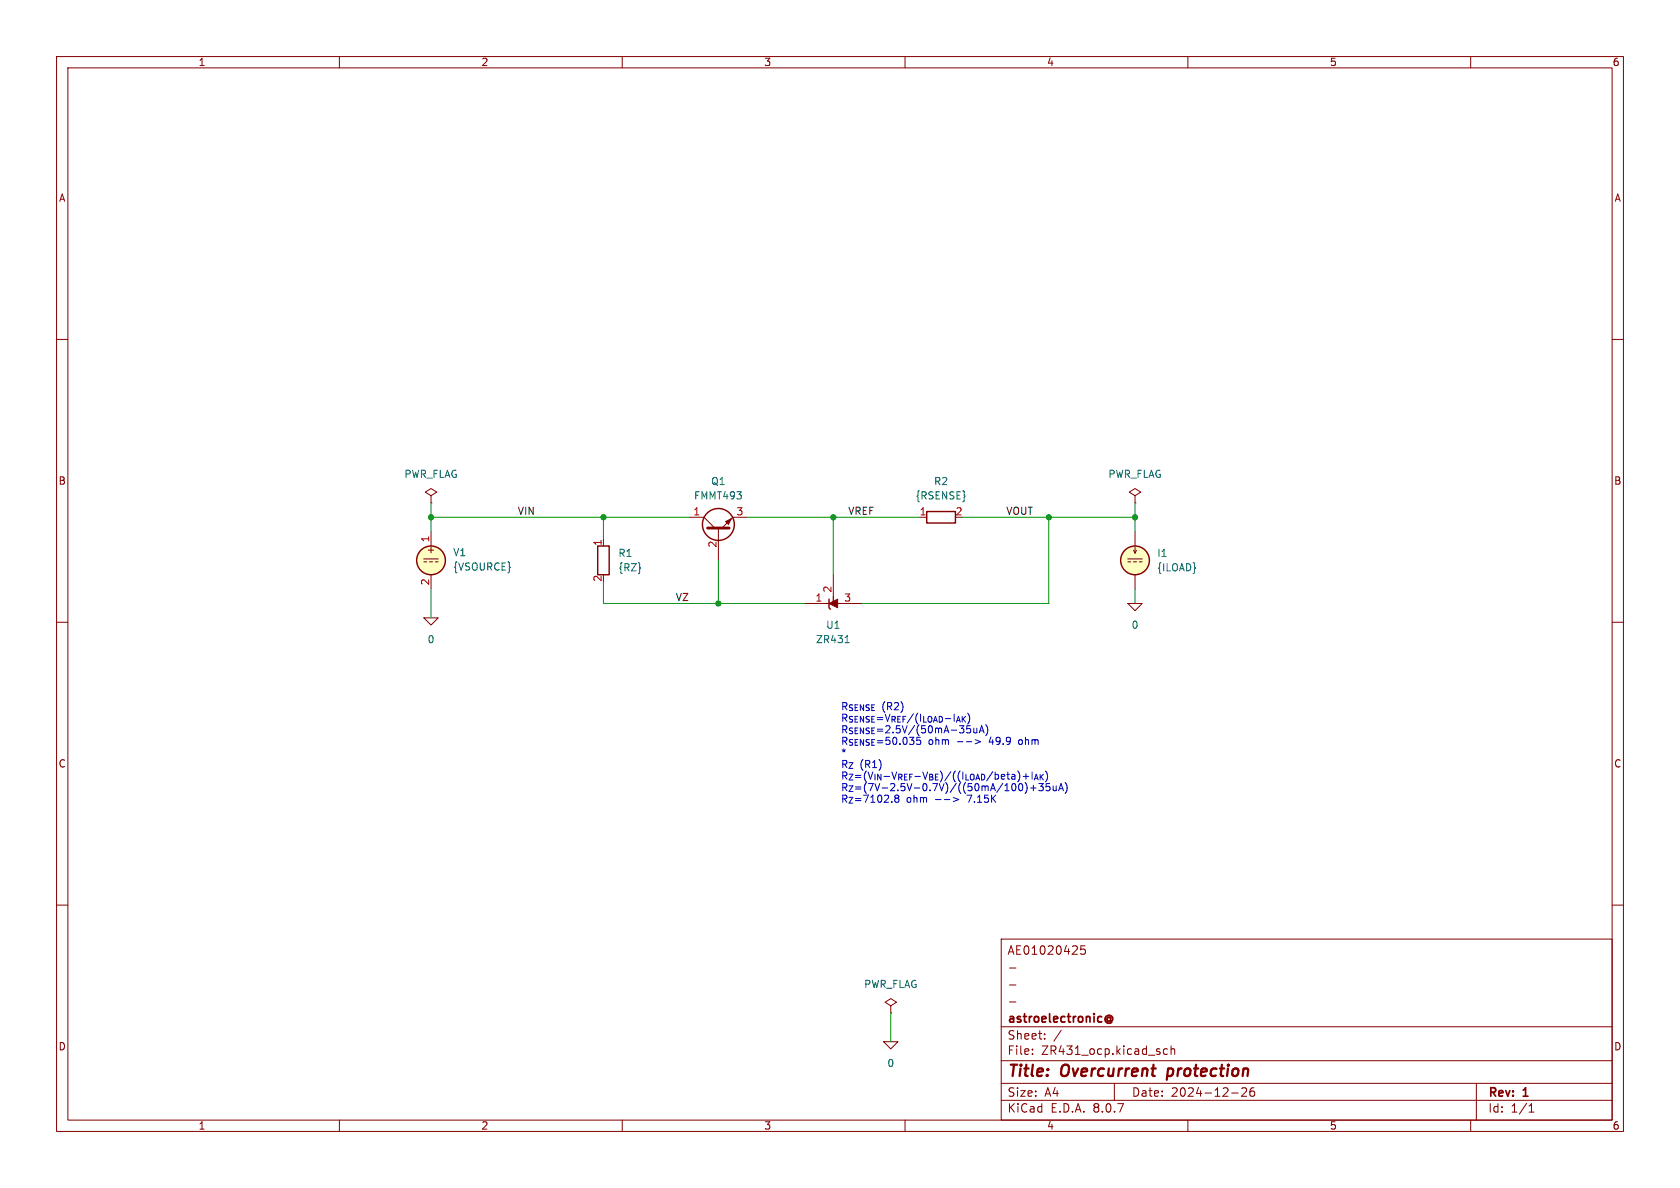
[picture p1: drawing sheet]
(kicad_sch
 (version 20231120)
 (generator "eeschema")
 (generator_version "8.0")
 (paper "A4")
 (title_block
  (title "Overcurrent protection")
  (date "2024-12-26")
  (rev "1")
  (company "astroelectronic@")
  (comment 1 "-")
  (comment 2 "-")
  (comment 3 "-")
  (comment 4 "AE01020425"))
 (lib_symbols
  (symbol "R_1"
   (pin_names
    (offset 0) hide) (exclude_from_sim no) (in_bom yes) (on_board yes)
   (property "Reference" "R" (at 2.032 0 90) (effects (font (size 1.27 1.27))))
   (property "Value" "R" (at 0 0 90) (effects (font (size 1.27 1.27))))
   (property "Footprint" "" (at -1.778 0 90) (effects (font (size 1.27 1.27)) (hide yes)))
   (property "Datasheet" "~" (at 0 0 0) (effects (font (size 1.27 1.27)) (hide yes)))
   (property "Description" "Resistor" (at 0 0 0) (effects (font (size 1.27 1.27)) (hide yes)))
   (symbol "R_1_0_1"
    (rectangle (start -1.016 -2.54) (end 1.016 2.54) (stroke (width 0.254) (type default)) (fill (type none))))
   (symbol "R_1_1_1"
    (pin passive line (at 0 3.81 270) (length 1.27) (name "~" (effects (font (size 1.27 1.27)))) (number "1" (effects (font (size 1.27 1.27)))))
    (pin passive line (at 0 -3.81 90) (length 1.27) (name "~" (effects (font (size 1.27 1.27)))) (number "2" (effects (font (size 1.27 1.27)))))))
  (symbol "ZR431:0"
   (power)
   (pin_names
    (offset 0)) (exclude_from_sim no) (in_bom yes) (on_board yes)
   (property "Reference" "#GND" (at 0 -2.54 0) (effects (font (size 1.27 1.27)) (hide yes)))
   (property "Value" "0" (at 0 -1.778 0) (effects (font (size 1.27 1.27))))
   (property "Footprint" "" (at 0 0 0) (effects (font (size 1.27 1.27)) (hide yes)))
   (property "Datasheet" "~" (at 0 0 0) (effects (font (size 1.27 1.27)) (hide yes)))
   (property "Description" "0V reference potential for simulation" (at 0 0 0) (effects (font (size 1.27 1.27)) (hide yes)))
   (symbol "0_0_1"
    (polyline (pts (xy -1.27 0) (xy 0 -1.27) (xy 1.27 0) (xy -1.27 0)) (stroke (width 0) (type default)) (fill (type none))))
   (symbol "0_1_1"
    (pin power_in line (at 0 0 0) (length 0) hide (name "0" (effects (font (size 1.016 1.016)))) (number "1" (effects (font (size 1.016 1.016)))))))
  (symbol "ZR431:IDC"
   (pin_numbers hide)
   (pin_names
    (offset 0.0254)) (exclude_from_sim no) (in_bom yes) (on_board yes)
   (property "Reference" "I" (at 2.54 2.54 0) (effects (font (size 1.27 1.27)) (justify left)))
   (property "Value" "1" (at 2.54 0 0) (effects (font (size 1.27 1.27)) (justify left)))
   (property "Footprint" "" (at 0 0 0) (effects (font (size 1.27 1.27)) (hide yes)))
   (property "Datasheet" "~" (at 0 0 0) (effects (font (size 1.27 1.27)) (hide yes)))
   (property "Description" "Current source, DC" (at 0 0 0) (effects (font (size 1.27 1.27)) (hide yes)))
   (property "Sim.Pins" "1=+ 2=-" (at 0 0 0) (effects (font (size 1.27 1.27)) (hide yes)))
   (property "Sim.Type" "DC" (at 0 0 0) (effects (font (size 1.27 1.27)) (hide yes)))
   (property "Sim.Device" "I" (at 0 0 0) (effects (font (size 1.27 1.27)) (justify left) (hide yes)))
   (property "Spice_Netlist_Enabled" "Y" (at 0 0 0) (effects (font (size 1.27 1.27)) (justify left) (hide yes)))
   (symbol "IDC_0_0"
    (polyline (pts (xy -1.27 0.254) (xy 1.27 0.254)) (stroke (width 0) (type default)) (fill (type none)))
    (polyline (pts (xy -0.762 -0.254) (xy -1.27 -0.254)) (stroke (width 0) (type default)) (fill (type none)))
    (polyline (pts (xy 0.254 -0.254) (xy -0.254 -0.254)) (stroke (width 0) (type default)) (fill (type none)))
    (polyline (pts (xy 1.27 -0.254) (xy 0.762 -0.254)) (stroke (width 0) (type default)) (fill (type none))))
   (symbol "IDC_0_1"
    (polyline (pts (xy 0 1.27) (xy 0 2.286)) (stroke (width 0) (type default)) (fill (type none)))
    (polyline (pts (xy -0.254 1.778) (xy 0 1.27) (xy 0.254 1.778)) (stroke (width 0) (type default)) (fill (type none)))
    (circle (center 0 0) (radius 2.54) (stroke (width 0.254) (type default)) (fill (type background))))
   (symbol "IDC_1_1"
    (pin passive line (at 0 5.08 270) (length 2.54) (name "~" (effects (font (size 1.27 1.27)))) (number "1" (effects (font (size 1.27 1.27)))))
    (pin passive line (at 0 -5.08 90) (length 2.54) (name "~" (effects (font (size 1.27 1.27)))) (number "2" (effects (font (size 1.27 1.27)))))))
  (symbol "ZR431:PWR_FLAG"
   (power)
   (pin_numbers hide)
   (pin_names
    (offset 0) hide) (exclude_from_sim no) (in_bom yes) (on_board yes)
   (property "Reference" "#FLG" (at 0 1.905 0) (effects (font (size 1.27 1.27)) (hide yes)))
   (property "Value" "PWR_FLAG" (at 0 3.81 0) (effects (font (size 1.27 1.27))))
   (property "Footprint" "" (at 0 0 0) (effects (font (size 1.27 1.27)) (hide yes)))
   (property "Datasheet" "~" (at 0 0 0) (effects (font (size 1.27 1.27)) (hide yes)))
   (property "Description" "Special symbol for telling ERC where power comes from" (at 0 0 0) (effects (font (size 1.27 1.27)) (hide yes)))
   (symbol "PWR_FLAG_0_0"
    (pin power_out line (at 0 0 90) (length 0) (name "pwr" (effects (font (size 1.27 1.27)))) (number "1" (effects (font (size 1.27 1.27))))))
   (symbol "PWR_FLAG_0_1"
    (polyline (pts (xy 0 0) (xy 0 1.27) (xy -1.016 1.905) (xy 0 2.54) (xy 1.016 1.905) (xy 0 1.27)) (stroke (width 0) (type default)) (fill (type none)))))
  (symbol "ZR431:Q_NPN_CBE"
   (pin_names
    (offset 0) hide) (exclude_from_sim no) (in_bom yes) (on_board yes)
   (property "Reference" "Q" (at 5.08 1.27 0) (effects (font (size 1.27 1.27)) (justify left)))
   (property "Value" "Q_NPN_CBE" (at 5.08 -1.27 0) (effects (font (size 1.27 1.27)) (justify left)))
   (property "Footprint" "" (at 5.08 2.54 0) (effects (font (size 1.27 1.27)) (hide yes)))
   (property "Datasheet" "~" (at 0 0 0) (effects (font (size 1.27 1.27)) (hide yes)))
   (property "Description" "NPN transistor, collector/base/emitter" (at 0 0 0) (effects (font (size 1.27 1.27)) (hide yes)))
   (symbol "Q_NPN_CBE_0_1"
    (polyline (pts (xy 0.635 0.635) (xy 2.54 2.54)) (stroke (width 0) (type default)) (fill (type none)))
    (polyline (pts (xy 0.635 -0.635) (xy 2.54 -2.54) (xy 2.54 -2.54)) (stroke (width 0) (type default)) (fill (type none)))
    (polyline (pts (xy 0.635 1.905) (xy 0.635 -1.905) (xy 0.635 -1.905)) (stroke (width 0.508) (type default)) (fill (type none)))
    (polyline (pts (xy 1.27 -1.778) (xy 1.778 -1.27) (xy 2.286 -2.286) (xy 1.27 -1.778) (xy 1.27 -1.778)) (stroke (width 0) (type default)) (fill (type outline)))
    (circle (center 1.27 0) (radius 2.8194) (stroke (width 0.254) (type default)) (fill (type none))))
   (symbol "Q_NPN_CBE_1_1"
    (pin passive line (at 2.54 5.08 270) (length 2.54) (name "C" (effects (font (size 1.27 1.27)))) (number "1" (effects (font (size 1.27 1.27)))))
    (pin input line (at -5.08 0 0) (length 5.715) (name "B" (effects (font (size 1.27 1.27)))) (number "2" (effects (font (size 1.27 1.27)))))
    (pin passive line (at 2.54 -5.08 90) (length 2.54) (name "E" (effects (font (size 1.27 1.27)))) (number "3" (effects (font (size 1.27 1.27)))))))
  (symbol "ZR431:R"
   (pin_names
    (offset 0) hide) (exclude_from_sim no) (in_bom yes) (on_board yes)
   (property "Reference" "R" (at 2.032 0 90) (effects (font (size 1.27 1.27))))
   (property "Value" "R" (at 0 0 90) (effects (font (size 1.27 1.27))))
   (property "Footprint" "" (at -1.778 0 90) (effects (font (size 1.27 1.27)) (hide yes)))
   (property "Datasheet" "~" (at 0 0 0) (effects (font (size 1.27 1.27)) (hide yes)))
   (property "Description" "Resistor" (at 0 0 0) (effects (font (size 1.27 1.27)) (hide yes)))
   (symbol "R_0_1"
    (rectangle (start -1.016 -2.54) (end 1.016 2.54) (stroke (width 0.254) (type default)) (fill (type none))))
   (symbol "R_1_1"
    (pin passive line (at 0 3.81 270) (length 1.27) (name "~" (effects (font (size 1.27 1.27)))) (number "1" (effects (font (size 1.27 1.27)))))
    (pin passive line (at 0 -3.81 90) (length 1.27) (name "~" (effects (font (size 1.27 1.27)))) (number "2" (effects (font (size 1.27 1.27)))))))
  (symbol "ZR431:VDC"
   (pin_names
    (offset 0.0254) hide) (exclude_from_sim no) (in_bom yes) (on_board yes)
   (property "Reference" "V" (at 2.54 2.54 0) (effects (font (size 1.27 1.27)) (justify left)))
   (property "Value" "1" (at 2.54 0 0) (effects (font (size 1.27 1.27)) (justify left)))
   (property "Footprint" "" (at 0 0 0) (effects (font (size 1.27 1.27)) (hide yes)))
   (property "Datasheet" "~" (at 0 0 0) (effects (font (size 1.27 1.27)) (hide yes)))
   (property "Description" "Voltage source, DC" (at 0 0 0) (effects (font (size 1.27 1.27)) (hide yes)))
   (property "Sim.Pins" "1=+ 2=-" (at 0 0 0) (effects (font (size 1.27 1.27)) (hide yes)))
   (property "Sim.Type" "DC" (at 0 0 0) (effects (font (size 1.27 1.27)) (hide yes)))
   (property "Sim.Device" "V" (at 0 0 0) (effects (font (size 1.27 1.27)) (justify left) (hide yes)))
   (property "Spice_Netlist_Enabled" "Y" (at 0 0 0) (effects (font (size 1.27 1.27)) (justify left) (hide yes)))
   (symbol "VDC_0_0"
    (polyline (pts (xy -1.27 0.254) (xy 1.27 0.254)) (stroke (width 0) (type default)) (fill (type none)))
    (polyline (pts (xy -0.762 -0.254) (xy -1.27 -0.254)) (stroke (width 0) (type default)) (fill (type none)))
    (polyline (pts (xy 0.254 -0.254) (xy -0.254 -0.254)) (stroke (width 0) (type default)) (fill (type none)))
    (polyline (pts (xy 1.27 -0.254) (xy 0.762 -0.254)) (stroke (width 0) (type default)) (fill (type none)))
    (text "+" (at 0 1.905 0) (effects (font (size 1.27 1.27)))))
   (symbol "VDC_0_1"
    (circle (center 0 0) (radius 2.54) (stroke (width 0.254) (type default)) (fill (type background))))
   (symbol "VDC_1_1"
    (pin passive line (at 0 5.08 270) (length 2.54) (name "~" (effects (font (size 1.27 1.27)))) (number "1" (effects (font (size 1.27 1.27)))))
    (pin passive line (at 0 -5.08 90) (length 2.54) (name "~" (effects (font (size 1.27 1.27)))) (number "2" (effects (font (size 1.27 1.27)))))))
  (symbol "ZR431:ZR431"
   (pin_names hide) (exclude_from_sim no) (in_bom yes) (on_board yes)
   (property "Reference" "U" (at 0 -2.54 0) (effects (font (size 1.27 1.27))))
   (property "Value" "ZR431" (at 0 -4.445 0) (effects (font (size 1.27 1.27))))
   (property "Footprint" "" (at 0 -6.35 0) (effects (font (size 1.27 1.27)
    (italic yes)) (hide yes)))
   (property "Datasheet" "https://www.diodes.com/assets/Datasheets/ZR431.pdf" (at 0 -6.35 0) (effects (font (size 1.27 1.27)
    (italic yes)) (hide yes)))
   (property "Description" "Shunt Regulator, SOT-23, SOT-223" (at 0 0 0) (effects (font (size 1.27 1.27)) (hide yes)))
   (symbol "ZR431_0_1"
    (polyline (pts (xy -1.27 0) (xy 0 0) (xy 1.27 0)) (stroke (width 0) (type default)) (fill (type none)))
    (polyline (pts (xy -0.762 0.762) (xy 0.762 0) (xy -0.762 -0.762)) (stroke (width 0) (type default)) (fill (type outline)))
    (polyline (pts (xy 0.508 -1.016) (xy 0.762 -0.762) (xy 0.762 0.762) (xy 0.762 0.762)) (stroke (width 0.254) (type default)) (fill (type none))))
   (symbol "ZR431_1_1"
    (polyline (pts (xy 0 1.27) (xy 0 0)) (stroke (width 0) (type default)) (fill (type none)))
    (pin passive line (at 5.08 0 180) (length 5.08) (name "K" (effects (font (size 1.27 1.27)))) (number "1" (effects (font (size 1.27 1.27)))))
    (pin passive line (at 0 5.08 270) (length 5.08) (name "REF" (effects (font (size 1.27 1.27)))) (number "2" (effects (font (size 1.27 1.27)))))
    (pin passive line (at -5.08 0 0) (length 5.08) (name "A" (effects (font (size 1.27 1.27)))) (number "3" (effects (font (size 1.27 1.27))))))))
 (junction
  (at 127 106.68)
  (diameter 0)
  (color 0 0 0 0))
 (junction
  (at 106.68 91.44)
  (diameter 0)
  (color 0 0 0 0))
 (junction
  (at 76.2 91.44)
  (diameter 0)
  (color 0 0 0 0))
 (junction
  (at 185.42 91.44)
  (diameter 0)
  (color 0 0 0 0))
 (junction
  (at 200.66 91.44)
  (diameter 0)
  (color 0 0 0 0))
 (junction
  (at 147.32 91.44)
  (diameter 0)
  (color 0 0 0 0))
 (wire
  (pts (xy 106.68 106.68) (xy 127 106.68))
  (stroke (width 0) (type default)))
 (wire
  (pts (xy 152.4 106.68) (xy 185.42 106.68))
  (stroke (width 0) (type default)))
 (wire
  (pts (xy 185.42 91.44) (xy 200.66 91.44))
  (stroke (width 0) (type default)))
 (wire
  (pts (xy 76.2 91.44) (xy 106.68 91.44))
  (stroke (width 0) (type default)))
 (wire
  (pts (xy 170.18 91.44) (xy 185.42 91.44))
  (stroke (width 0) (type default)))
 (wire
  (pts (xy 157.48 179.07) (xy 157.48 184.15))
  (stroke (width 0) (type default)))
 (wire
  (pts (xy 147.32 91.44) (xy 147.32 101.6))
  (stroke (width 0) (type default)))
 (wire
  (pts (xy 76.2 104.14) (xy 76.2 109.22))
  (stroke (width 0) (type default)))
 (wire
  (pts (xy 106.68 91.44) (xy 106.68 95.25))
  (stroke (width 0) (type default)))
 (wire
  (pts (xy 106.68 91.44) (xy 121.92 91.44))
  (stroke (width 0) (type default)))
 (wire
  (pts (xy 200.66 91.44) (xy 200.66 93.98))
  (stroke (width 0) (type default)))
 (wire
  (pts (xy 76.2 93.98) (xy 76.2 91.44))
  (stroke (width 0) (type default)))
 (wire
  (pts (xy 127 106.68) (xy 127 99.06))
  (stroke (width 0) (type default)))
 (wire
  (pts (xy 132.08 91.44) (xy 147.32 91.44))
  (stroke (width 0) (type default)))
 (wire
  (pts (xy 127 106.68) (xy 142.24 106.68))
  (stroke (width 0) (type default)))
 (wire
  (pts (xy 106.68 102.87) (xy 106.68 106.68))
  (stroke (width 0) (type default)))
 (wire
  (pts (xy 200.66 88.9) (xy 200.66 91.44))
  (stroke (width 0) (type default)))
 (wire
  (pts (xy 147.32 91.44) (xy 162.56 91.44))
  (stroke (width 0) (type default)))
 (wire
  (pts (xy 185.42 106.68) (xy 185.42 91.44))
  (stroke (width 0) (type default)))
 (wire
  (pts (xy 76.2 88.9) (xy 76.2 91.44))
  (stroke (width 0) (type default)))
 (wire
  (pts (xy 200.66 104.14) (xy 200.66 106.68))
  (stroke (width 0) (type default)))
 (text "R_{SENSE} (R2)\nR_{SENSE}=V_{REF}/(I_{LOAD}-I_{AK})\nR_{SENSE}=2.5V/(50mA-35uA)\nR_{SENSE}=50.035 ohm --> 49.9 ohm\n*\nR_{Z} (R1)\nR_{Z}=(V_{IN}-V_{REF}-V_{BE})/((I_{LOAD}/beta)+I_{AK})\nR_{Z}=(7V-2.5V-0.7V)/((50mA/100)+35uA)\nR_{Z}=7102.8 ohm --> 7.15K"
  (exclude_from_sim no)
  (at 148.59 142.24 0)
  (effects (font (size 1.27 1.27)) (justify left bottom)))
 (label "VOUT"
  (at 177.8 91.44 0)
  (fields_autoplaced yes)
  (effects (font (size 1.27 1.27)) (justify left bottom)))
 (label "VIN"
  (at 91.44 91.44 0)
  (fields_autoplaced yes)
  (effects (font (size 1.27 1.27)) (justify left bottom)))
 (label "VZ"
  (at 119.38 106.68 0)
  (fields_autoplaced yes)
  (effects (font (size 1.27 1.27)) (justify left bottom)))
 (label "VREF"
  (at 149.86 91.44 0)
  (fields_autoplaced yes)
  (effects (font (size 1.27 1.27)) (justify left bottom)))
 (symbol
  (lib_id "ZR431:Q_NPN_CBE")
  (at 127 93.98 90)
  (unit 1)
  (exclude_from_sim no)
  (in_bom yes)
  (on_board yes)
  (dnp no)
  (fields_autoplaced yes)
  (property "Reference" "Q1" (at 127 85.09 90) (effects (font (size 1.27 1.27))))
  (property "Value" "FMMT493" (at 127 87.63 90) (effects (font (size 1.27 1.27))))
  (property "Footprint" "" (at 124.46 88.9 0) (effects (font (size 1.27 1.27)) (hide yes)))
  (property "Datasheet" "~" (at 127 93.98 0) (effects (font (size 1.27 1.27)) (hide yes)))
  (property "Description" "" (at 127 93.98 0) (effects (font (size 1.27 1.27)) (hide yes)))
  (property "Sim.Device" "NPN" (at 127 93.98 0) (effects (font (size 1.27 1.27)) (hide yes)))
  (property "Sim.Pins" "1=C 2=B 3=E" (at 0 0 0) (effects (font (size 1.27 1.27)) (hide yes)))
  (property "Sim.Library" "C:\\AE\\ZR431\\_models\\FMMT493.spice.txt" (at 127 93.98 0) (effects (font (size 1.27 1.27)) (hide yes)))
  (property "Sim.Name" "FMMT493" (at 127 93.98 0) (effects (font (size 1.27 1.27)) (hide yes)))
  (property "Sim.Type" "GUMMELPOON" (at 127 93.98 0) (effects (font (size 1.27 1.27)) (hide yes)))
  (pin "1")
  (pin "2")
  (pin "3"))
 (symbol
  (lib_name "ZR431:IDC")
  (lib_id "ZR431:IDC")
  (at 200.66 99.06 0)
  (unit 1)
  (exclude_from_sim no)
  (in_bom yes)
  (on_board yes)
  (dnp no)
  (fields_autoplaced yes)
  (property "Reference" "I1" (at 204.47 97.7899 0) (effects (font (size 1.27 1.27)) (justify left)))
  (property "Value" "{ILOAD}" (at 204.47 100.3299 0) (effects (font (size 1.27 1.27)) (justify left)))
  (property "Footprint" "" (at 200.66 99.06 0) (effects (font (size 1.27 1.27)) (hide yes)))
  (property "Datasheet" "~" (at 200.66 99.06 0) (effects (font (size 1.27 1.27)) (hide yes)))
  (property "Description" "" (at 200.66 99.06 0) (effects (font (size 1.27 1.27)) (hide yes)))
  (property "Sim.Device" "SPICE" (at 200.66 99.06 0) (effects (font (size 1.27 1.27)) (justify left) (hide yes)))
  (property "Sim.Params" "type=\"I\" model=\"{ILOAD}\" lib=\"\"" (at 0 0 0) (effects (font (size 1.27 1.27)) (hide yes)))
  (property "Sim.Pins" "1=1 2=2" (at 0 0 0) (effects (font (size 1.27 1.27)) (hide yes)))
  (pin "1")
  (pin "2"))
 (symbol
  (lib_id "ZR431:0")
  (at 76.2 109.22 0)
  (unit 1)
  (exclude_from_sim no)
  (in_bom yes)
  (on_board yes)
  (dnp no)
  (fields_autoplaced yes)
  (property "Reference" "#GND01" (at 76.2 111.76 0) (effects (font (size 1.27 1.27)) (hide yes)))
  (property "Value" "0" (at 76.2 113.03 0) (effects (font (size 1.27 1.27))))
  (property "Footprint" "" (at 76.2 109.22 0) (effects (font (size 1.27 1.27)) (hide yes)))
  (property "Datasheet" "~" (at 76.2 109.22 0) (effects (font (size 1.27 1.27)) (hide yes)))
  (property "Description" "" (at 76.2 109.22 0) (effects (font (size 1.27 1.27)) (hide yes)))
  (pin "1"))
 (symbol
  (lib_id "ZR431:0")
  (at 157.48 184.15 0)
  (unit 1)
  (exclude_from_sim no)
  (in_bom yes)
  (on_board yes)
  (dnp no)
  (fields_autoplaced yes)
  (property "Reference" "#GND02" (at 157.48 186.69 0) (effects (font (size 1.27 1.27)) (hide yes)))
  (property "Value" "0" (at 157.48 187.96 0) (effects (font (size 1.27 1.27))))
  (property "Footprint" "" (at 157.48 184.15 0) (effects (font (size 1.27 1.27)) (hide yes)))
  (property "Datasheet" "~" (at 157.48 184.15 0) (effects (font (size 1.27 1.27)) (hide yes)))
  (property "Description" "" (at 157.48 184.15 0) (effects (font (size 1.27 1.27)) (hide yes)))
  (pin "1"))
 (symbol
  (lib_id "ZR431:PWR_FLAG")
  (at 200.66 88.9 0)
  (unit 1)
  (exclude_from_sim no)
  (in_bom yes)
  (on_board yes)
  (dnp no)
  (fields_autoplaced yes)
  (property "Reference" "#FLG03" (at 200.66 86.995 0) (effects (font (size 1.27 1.27)) (hide yes)))
  (property "Value" "PWR_FLAG" (at 200.66 83.82 0) (effects (font (size 1.27 1.27))))
  (property "Footprint" "" (at 200.66 88.9 0) (effects (font (size 1.27 1.27)) (hide yes)))
  (property "Datasheet" "~" (at 200.66 88.9 0) (effects (font (size 1.27 1.27)) (hide yes)))
  (property "Description" "" (at 200.66 88.9 0) (effects (font (size 1.27 1.27)) (hide yes)))
  (pin "1"))
 (symbol
  (lib_id "ZR431:PWR_FLAG")
  (at 157.48 179.07 0)
  (unit 1)
  (exclude_from_sim no)
  (in_bom yes)
  (on_board yes)
  (dnp no)
  (fields_autoplaced yes)
  (property "Reference" "#FLG02" (at 157.48 177.165 0) (effects (font (size 1.27 1.27)) (hide yes)))
  (property "Value" "PWR_FLAG" (at 157.48 173.99 0) (effects (font (size 1.27 1.27))))
  (property "Footprint" "" (at 157.48 179.07 0) (effects (font (size 1.27 1.27)) (hide yes)))
  (property "Datasheet" "~" (at 157.48 179.07 0) (effects (font (size 1.27 1.27)) (hide yes)))
  (property "Description" "" (at 157.48 179.07 0) (effects (font (size 1.27 1.27)) (hide yes)))
  (pin "1"))
 (symbol
  (lib_id "ZR431:ZR431")
  (at 147.32 106.68 0)
  (mirror y)
  (unit 1)
  (exclude_from_sim no)
  (in_bom yes)
  (on_board yes)
  (dnp no)
  (fields_autoplaced yes)
  (property "Reference" "U1" (at 147.32 110.49 0) (effects (font (size 1.27 1.27))))
  (property "Value" "ZR431" (at 147.32 113.03 0) (effects (font (size 1.27 1.27))))
  (property "Footprint" "" (at 147.32 113.03 0) (effects (font (size 1.27 1.27)
    (italic yes)) (hide yes)))
  (property "Datasheet" "https://www.diodes.com/assets/Datasheets/ZR431.pdf" (at 147.32 113.03 0) (effects (font (size 1.27 1.27)
    (italic yes)) (hide yes)))
  (property "Description" "" (at 147.32 106.68 0) (effects (font (size 1.27 1.27)) (hide yes)))
  (property "Sim.Device" "SUBCKT" (at 147.32 106.68 0) (effects (font (size 1.27 1.27)) (hide yes)))
  (property "Sim.Pins" "1=1 2=2 3=3" (at 0 0 0) (effects (font (size 1.27 1.27)) (hide yes)))
  (property "Sim.Library" "C:\\AE\\ZR431\\_models\\ZR431.spice.txt" (at 147.32 106.68 0) (effects (font (size 1.27 1.27)) (hide yes)))
  (property "Sim.Name" "ZR431" (at 147.32 106.68 0) (effects (font (size 1.27 1.27)) (hide yes)))
  (pin "1")
  (pin "2")
  (pin "3"))
 (symbol
  (lib_name "R_1")
  (lib_id "ZR431:R_1")
  (at 106.68 99.06 0)
  (unit 1)
  (exclude_from_sim no)
  (in_bom yes)
  (on_board yes)
  (dnp no)
  (fields_autoplaced yes)
  (property "Reference" "R1" (at 109.22 97.7899 0) (effects (font (size 1.27 1.27)) (justify left)))
  (property "Value" "{RZ}" (at 109.22 100.3299 0) (effects (font (size 1.27 1.27)) (justify left)))
  (property "Footprint" "" (at 104.902 99.06 90) (effects (font (size 1.27 1.27)) (hide yes)))
  (property "Datasheet" "~" (at 106.68 99.06 0) (effects (font (size 1.27 1.27)) (hide yes)))
  (property "Description" "" (at 106.68 99.06 0) (effects (font (size 1.27 1.27)) (hide yes)))
  (pin "1")
  (pin "2"))
 (symbol
  (lib_id "ZR431:R")
  (at 166.37 91.44 90)
  (unit 1)
  (exclude_from_sim no)
  (in_bom yes)
  (on_board yes)
  (dnp no)
  (fields_autoplaced yes)
  (property "Reference" "R2" (at 166.37 85.09 90) (effects (font (size 1.27 1.27))))
  (property "Value" "{RSENSE}" (at 166.37 87.63 90) (effects (font (size 1.27 1.27))))
  (property "Footprint" "" (at 166.37 93.218 90) (effects (font (size 1.27 1.27)) (hide yes)))
  (property "Datasheet" "~" (at 166.37 91.44 0) (effects (font (size 1.27 1.27)) (hide yes)))
  (property "Description" "" (at 166.37 91.44 0) (effects (font (size 1.27 1.27)) (hide yes)))
  (pin "1")
  (pin "2"))
 (symbol
  (lib_id "ZR431:PWR_FLAG")
  (at 76.2 88.9 0)
  (unit 1)
  (exclude_from_sim no)
  (in_bom yes)
  (on_board yes)
  (dnp no)
  (fields_autoplaced yes)
  (property "Reference" "#FLG01" (at 76.2 86.995 0) (effects (font (size 1.27 1.27)) (hide yes)))
  (property "Value" "PWR_FLAG" (at 76.2 83.82 0) (effects (font (size 1.27 1.27))))
  (property "Footprint" "" (at 76.2 88.9 0) (effects (font (size 1.27 1.27)) (hide yes)))
  (property "Datasheet" "~" (at 76.2 88.9 0) (effects (font (size 1.27 1.27)) (hide yes)))
  (property "Description" "" (at 76.2 88.9 0) (effects (font (size 1.27 1.27)) (hide yes)))
  (pin "1"))
 (symbol
  (lib_name "ZR431:VDC")
  (lib_id "ZR431:VDC")
  (at 76.2 99.06 0)
  (unit 1)
  (exclude_from_sim no)
  (in_bom yes)
  (on_board yes)
  (dnp no)
  (fields_autoplaced yes)
  (property "Reference" "V1" (at 80.01 97.6601 0) (effects (font (size 1.27 1.27)) (justify left)))
  (property "Value" "{VSOURCE}" (at 80.01 100.2001 0) (effects (font (size 1.27 1.27)) (justify left)))
  (property "Footprint" "" (at 76.2 99.06 0) (effects (font (size 1.27 1.27)) (hide yes)))
  (property "Datasheet" "~" (at 76.2 99.06 0) (effects (font (size 1.27 1.27)) (hide yes)))
  (property "Description" "" (at 76.2 99.06 0) (effects (font (size 1.27 1.27)) (hide yes)))
  (property "Sim.Device" "SPICE" (at 76.2 99.06 0) (effects (font (size 1.27 1.27)) (justify left) (hide yes)))
  (property "Sim.Params" "type=\"V\" model=\"{VSOURCE}\" lib=\"\"" (at 0 0 0) (effects (font (size 1.27 1.27)) (hide yes)))
  (property "Sim.Pins" "1=1 2=2" (at 0 0 0) (effects (font (size 1.27 1.27)) (hide yes)))
  (pin "1")
  (pin "2"))
 (symbol
  (lib_id "ZR431:0")
  (at 200.66 106.68 0)
  (unit 1)
  (exclude_from_sim no)
  (in_bom yes)
  (on_board yes)
  (dnp no)
  (fields_autoplaced yes)
  (property "Reference" "#GND03" (at 200.66 109.22 0) (effects (font (size 1.27 1.27)) (hide yes)))
  (property "Value" "0" (at 200.66 110.49 0) (effects (font (size 1.27 1.27))))
  (property "Footprint" "" (at 200.66 106.68 0) (effects (font (size 1.27 1.27)) (hide yes)))
  (property "Datasheet" "~" (at 200.66 106.68 0) (effects (font (size 1.27 1.27)) (hide yes)))
  (property "Description" "" (at 200.66 106.68 0) (effects (font (size 1.27 1.27)) (hide yes)))
  (pin "1"))
 (sheet_instances
  (path ""
   (page "1"))))
